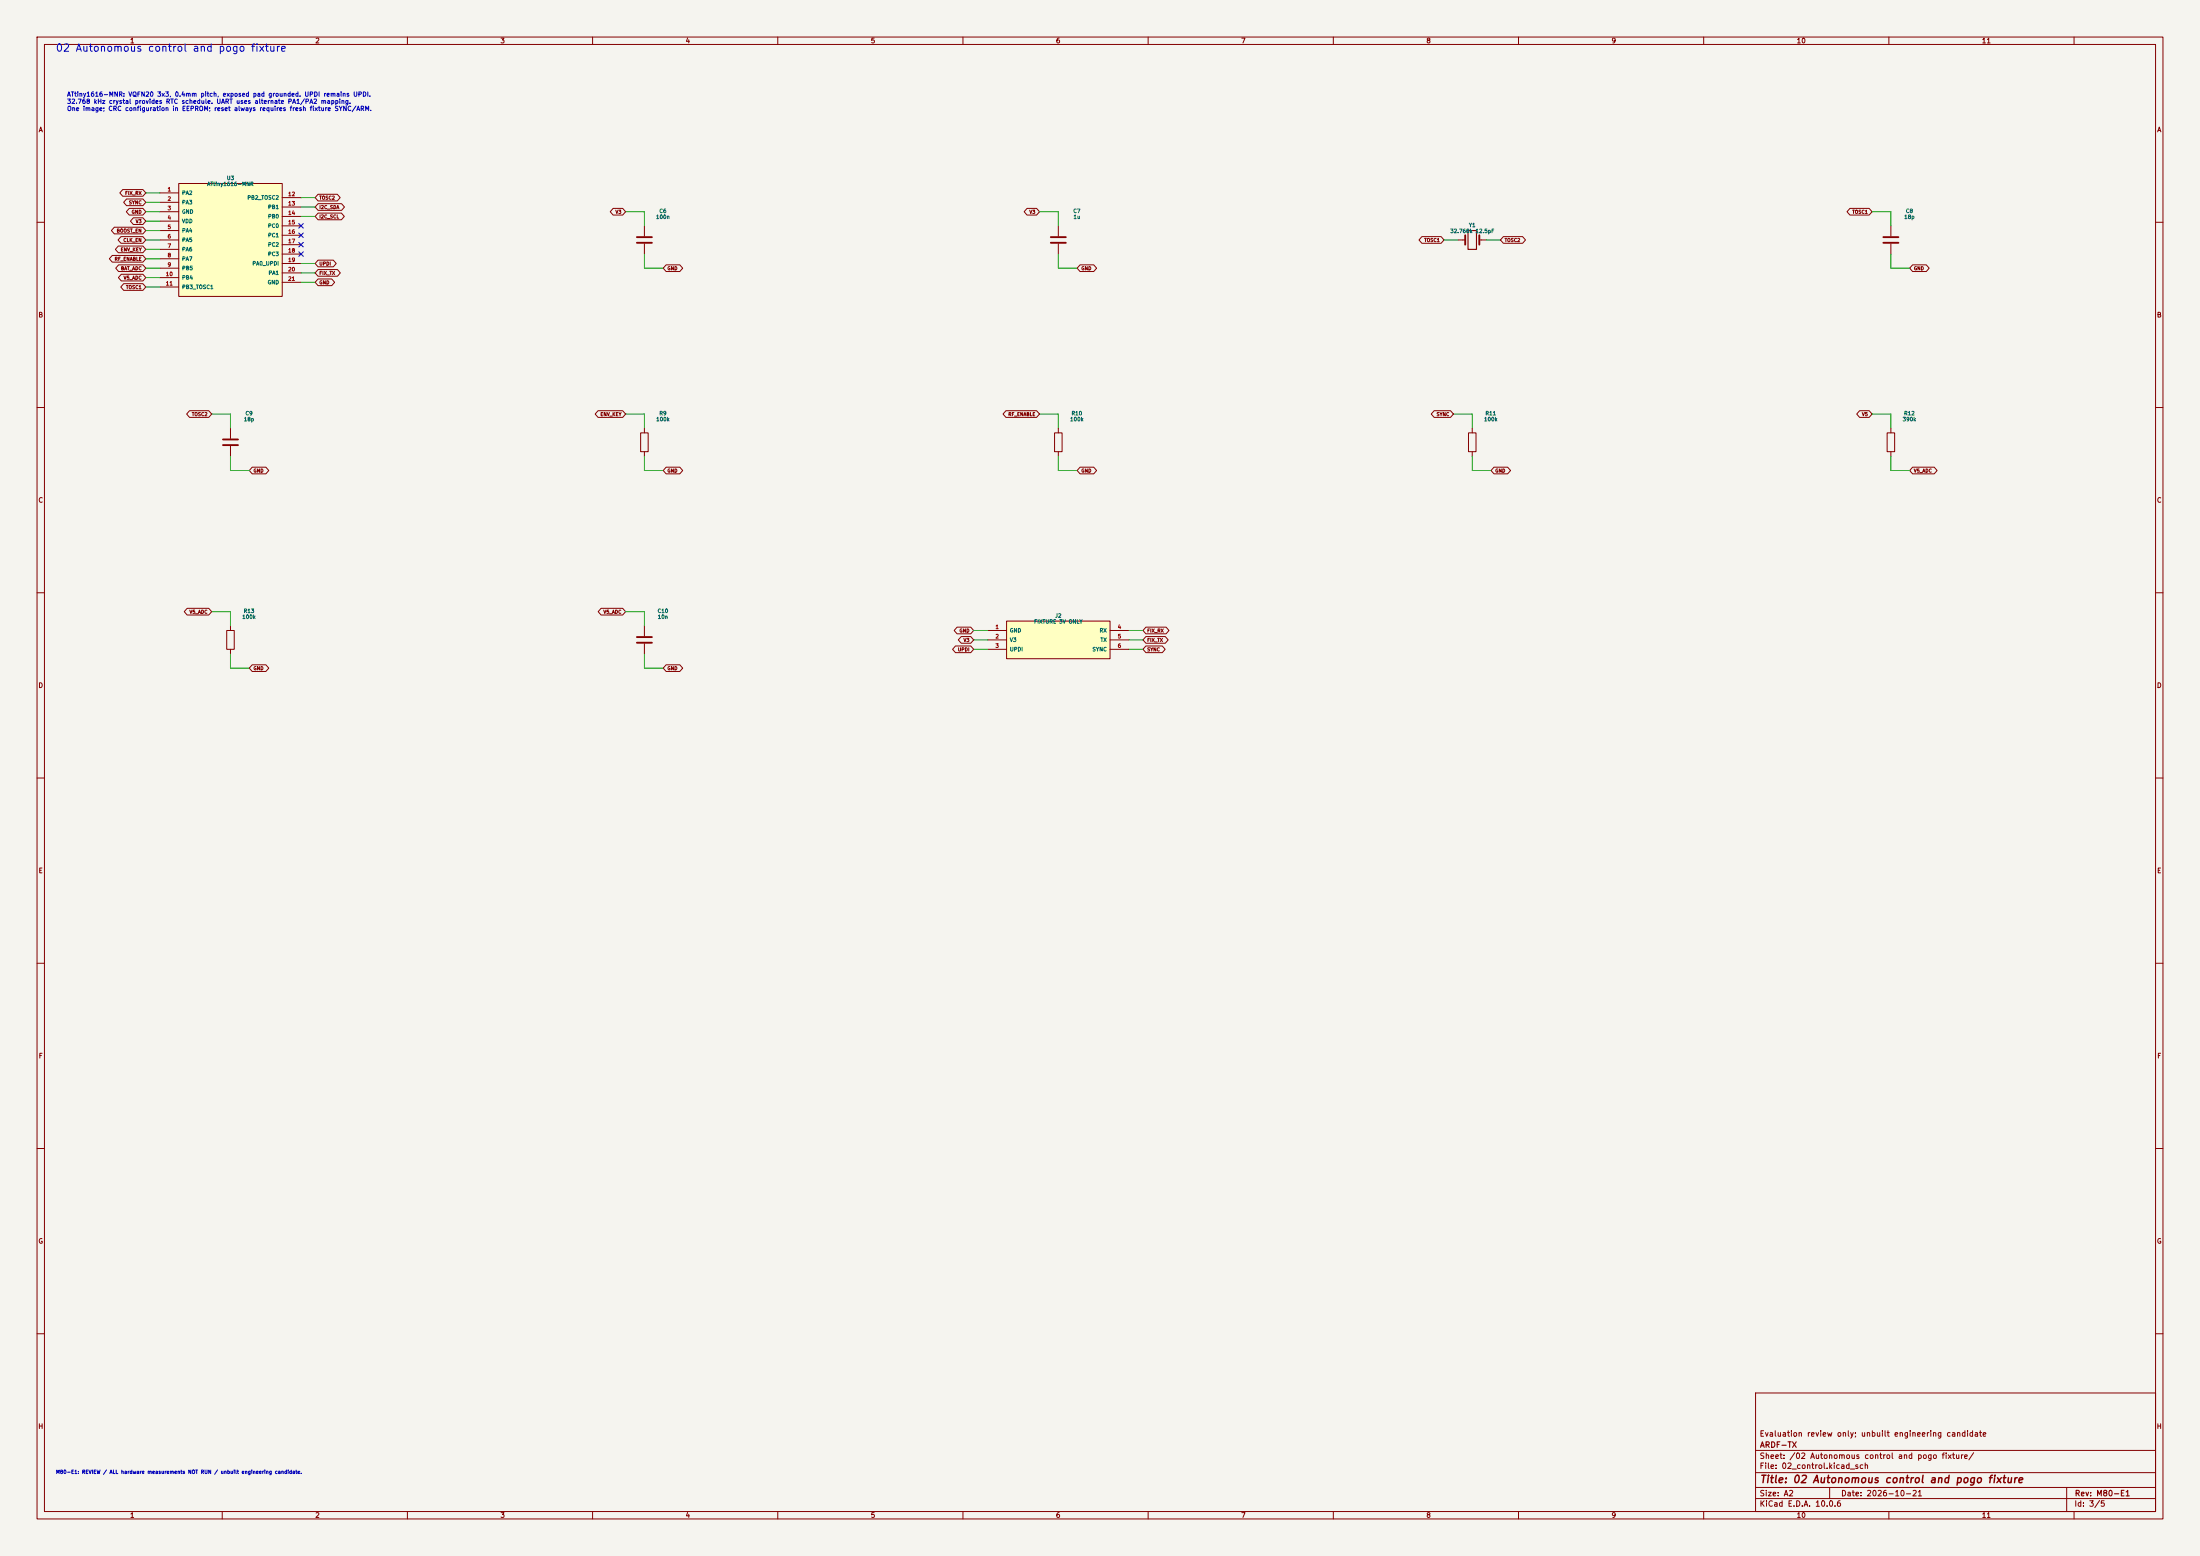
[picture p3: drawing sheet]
(kicad_sch (version 20250114) (generator "eeschema") (generator_version "10.0") (paper "A2") (title_block (title "02 Autonomous control and pogo fixture") (date "2026-10-21") (rev "M80-E1") (company "ARDF-TX") (comment 1 "Evaluation review only; unbuilt engineering candidate")) (lib_symbols (symbol "Mini80:ATtiny1616_MN" (pin_names (offset 0.762)) (in_bom yes) (on_board yes) (property "Reference" "U" (at 0 17.240000000000002 0) (effects (font (size 1.27 1.27)))) (property "Value" "ATtiny1616_MN" (at 0 -17.240000000000002 0) (effects (font (size 1.27 1.27)))) (symbol "ATtiny1616_MN_0_1" (rectangle (start -13.97 15.24) (end 13.97 -15.24) (stroke (width 0.254) (type default)) (fill (type background)))) (symbol "ATtiny1616_MN_1_1" (pin bidirectional line (at -19.05 12.7 0) (length 5.08) (name "PA2" (effects (font (size 1.016 1.016)))) (number "1" (effects (font (size 1.016 1.016))))) (pin bidirectional line (at -19.05 10.16 0) (length 5.08) (name "PA3" (effects (font (size 1.016 1.016)))) (number "2" (effects (font (size 1.016 1.016))))) (pin power_in line (at -19.05 7.619999999999999 0) (length 5.08) (name "GND" (effects (font (size 1.016 1.016)))) (number "3" (effects (font (size 1.016 1.016))))) (pin power_in line (at -19.05 5.079999999999999 0) (length 5.08) (name "VDD" (effects (font (size 1.016 1.016)))) (number "4" (effects (font (size 1.016 1.016))))) (pin bidirectional line (at -19.05 2.539999999999999 0) (length 5.08) (name "PA4" (effects (font (size 1.016 1.016)))) (number "5" (effects (font (size 1.016 1.016))))) (pin bidirectional line (at -19.05 0.0 0) (length 5.08) (name "PA5" (effects (font (size 1.016 1.016)))) (number "6" (effects (font (size 1.016 1.016))))) (pin bidirectional line (at -19.05 -2.540000000000001 0) (length 5.08) (name "PA6" (effects (font (size 1.016 1.016)))) (number "7" (effects (font (size 1.016 1.016))))) (pin bidirectional line (at -19.05 -5.080000000000002 0) (length 5.08) (name "PA7" (effects (font (size 1.016 1.016)))) (number "8" (effects (font (size 1.016 1.016))))) (pin bidirectional line (at -19.05 -7.620000000000001 0) (length 5.08) (name "PB5" (effects (font (size 1.016 1.016)))) (number "9" (effects (font (size 1.016 1.016))))) (pin bidirectional line (at -19.05 -10.16 0) (length 5.08) (name "PB4" (effects (font (size 1.016 1.016)))) (number "10" (effects (font (size 1.016 1.016))))) (pin bidirectional line (at -19.05 -12.7 0) (length 5.08) (name "PB3_TOSC1" (effects (font (size 1.016 1.016)))) (number "11" (effects (font (size 1.016 1.016))))) (pin bidirectional line (at 19.05 11.43 180) (length 5.08) (name "PB2_TOSC2" (effects (font (size 1.016 1.016)))) (number "12" (effects (font (size 1.016 1.016))))) (pin bidirectional line (at 19.05 8.89 180) (length 5.08) (name "PB1" (effects (font (size 1.016 1.016)))) (number "13" (effects (font (size 1.016 1.016))))) (pin bidirectional line (at 19.05 6.35 180) (length 5.08) (name "PB0" (effects (font (size 1.016 1.016)))) (number "14" (effects (font (size 1.016 1.016))))) (pin bidirectional line (at 19.05 3.8099999999999996 180) (length 5.08) (name "PC0" (effects (font (size 1.016 1.016)))) (number "15" (effects (font (size 1.016 1.016))))) (pin bidirectional line (at 19.05 1.2699999999999996 180) (length 5.08) (name "PC1" (effects (font (size 1.016 1.016)))) (number "16" (effects (font (size 1.016 1.016))))) (pin bidirectional line (at 19.05 -1.2699999999999996 180) (length 5.08) (name "PC2" (effects (font (size 1.016 1.016)))) (number "17" (effects (font (size 1.016 1.016))))) (pin bidirectional line (at 19.05 -3.8100000000000005 180) (length 5.08) (name "PC3" (effects (font (size 1.016 1.016)))) (number "18" (effects (font (size 1.016 1.016))))) (pin bidirectional line (at 19.05 -6.350000000000001 180) (length 5.08) (name "PA0_UPDI" (effects (font (size 1.016 1.016)))) (number "19" (effects (font (size 1.016 1.016))))) (pin bidirectional line (at 19.05 -8.89 180) (length 5.08) (name "PA1" (effects (font (size 1.016 1.016)))) (number "20" (effects (font (size 1.016 1.016))))) (pin passive line (at 19.05 -11.43 180) (length 5.08) (name "GND" (effects (font (size 1.016 1.016)))) (number "21" (effects (font (size 1.016 1.016))))))) (symbol "Mini80:C" (pin_numbers (hide yes)) (pin_names (offset 0.254)) (exclude_from_sim no) (in_bom yes) (on_board yes) (in_pos_files yes) (duplicate_pin_numbers_are_jumpers no) (property "Reference" "C" (at 0.635 2.54 0) (show_name no) (do_not_autoplace no) (effects (font (size 1.27 1.27)) (justify left))) (property "Value" "C" (at 0.635 -2.54 0) (show_name no) (do_not_autoplace no) (effects (font (size 1.27 1.27)) (justify left))) (property "Footprint" "" (at 0.9652 -3.81 0) (show_name no) (do_not_autoplace no) (hide yes) (effects (font (size 1.27 1.27)))) (property "Datasheet" "" (at 0 0 0) (show_name no) (do_not_autoplace no) (hide yes) (effects (font (size 1.27 1.27)))) (property "Description" "Unpolarized capacitor" (at 0 0 0) (show_name no) (do_not_autoplace no) (hide yes) (effects (font (size 1.27 1.27)))) (property "ki_keywords" "cap capacitor" (at 0 0 0) (show_name no) (do_not_autoplace no) (hide yes) (effects (font (size 1.27 1.27)))) (property "ki_fp_filters" "*" (at 0 0 0) (show_name no) (do_not_autoplace no) (hide yes) (effects (font (size 1.27 1.27)))) (symbol "C_0_1" (polyline (pts (xy -2.032 0.762) (xy 2.032 0.762)) (stroke (width 0.508) (type default)) (fill (type none))) (polyline (pts (xy -2.032 -0.762) (xy 2.032 -0.762)) (stroke (width 0.508) (type default)) (fill (type none)))) (symbol "C_1_1" (pin passive line (at 0 3.81 270) (length 2.794) (name "" (effects (font (size 1.27 1.27)))) (number "1" (effects (font (size 1.27 1.27))))) (pin passive line (at 0 -3.81 90) (length 2.794) (name "" (effects (font (size 1.27 1.27)))) (number "2" (effects (font (size 1.27 1.27)))))) (embedded_fonts no)) (symbol "Mini80:Crystal" (pin_numbers (hide yes)) (pin_names (offset 1.016) (hide yes)) (exclude_from_sim no) (in_bom yes) (on_board yes) (in_pos_files yes) (duplicate_pin_numbers_are_jumpers no) (property "Reference" "Y" (at 0 3.81 0) (show_name no) (do_not_autoplace no) (effects (font (size 1.27 1.27)))) (property "Value" "Crystal" (at 0 -3.81 0) (show_name no) (do_not_autoplace no) (effects (font (size 1.27 1.27)))) (property "Footprint" "" (at 0 0 0) (show_name no) (do_not_autoplace no) (hide yes) (effects (font (size 1.27 1.27)))) (property "Datasheet" "" (at 0 0 0) (show_name no) (do_not_autoplace no) (hide yes) (effects (font (size 1.27 1.27)))) (property "Description" "Two pin crystal" (at 0 0 0) (show_name no) (do_not_autoplace no) (hide yes) (effects (font (size 1.27 1.27)))) (property "ki_keywords" "quartz ceramic resonator oscillator" (at 0 0 0) (show_name no) (do_not_autoplace no) (hide yes) (effects (font (size 1.27 1.27)))) (property "ki_fp_filters" "*" (at 0 0 0) (show_name no) (do_not_autoplace no) (hide yes) (effects (font (size 1.27 1.27)))) (symbol "Crystal_0_1" (polyline (pts (xy -2.54 0) (xy -1.905 0)) (stroke (width 0) (type default)) (fill (type none))) (polyline (pts (xy -1.905 -1.27) (xy -1.905 1.27)) (stroke (width 0.508) (type default)) (fill (type none))) (rectangle (start -1.143 2.54) (end 1.143 -2.54) (stroke (width 0.3048) (type default)) (fill (type none))) (polyline (pts (xy 1.905 -1.27) (xy 1.905 1.27)) (stroke (width 0.508) (type default)) (fill (type none))) (polyline (pts (xy 2.54 0) (xy 1.905 0)) (stroke (width 0) (type default)) (fill (type none)))) (symbol "Crystal_1_1" (pin passive line (at -3.81 0 0) (length 1.27) (name "1" (effects (font (size 1.27 1.27)))) (number "1" (effects (font (size 1.27 1.27))))) (pin passive line (at 3.81 0 180) (length 1.27) (name "2" (effects (font (size 1.27 1.27)))) (number "2" (effects (font (size 1.27 1.27)))))) (embedded_fonts no)) (symbol "Mini80:Pogo6" (pin_names (offset 0.762)) (in_bom yes) (on_board yes) (property "Reference" "U" (at 0 7.08 0) (effects (font (size 1.27 1.27)))) (property "Value" "Pogo6" (at 0 -7.08 0) (effects (font (size 1.27 1.27)))) (symbol "Pogo6_0_1" (rectangle (start -13.97 5.08) (end 13.97 -5.08) (stroke (width 0.254) (type default)) (fill (type background)))) (symbol "Pogo6_1_1" (pin passive line (at -19.05 2.54 0) (length 5.08) (name "GND" (effects (font (size 1.016 1.016)))) (number "1" (effects (font (size 1.016 1.016))))) (pin passive line (at -19.05 0.0 0) (length 5.08) (name "V3" (effects (font (size 1.016 1.016)))) (number "2" (effects (font (size 1.016 1.016))))) (pin passive line (at -19.05 -2.54 0) (length 5.08) (name "UPDI" (effects (font (size 1.016 1.016)))) (number "3" (effects (font (size 1.016 1.016))))) (pin passive line (at 19.05 2.54 180) (length 5.08) (name "RX" (effects (font (size 1.016 1.016)))) (number "4" (effects (font (size 1.016 1.016))))) (pin passive line (at 19.05 0.0 180) (length 5.08) (name "TX" (effects (font (size 1.016 1.016)))) (number "5" (effects (font (size 1.016 1.016))))) (pin passive line (at 19.05 -2.54 180) (length 5.08) (name "SYNC" (effects (font (size 1.016 1.016)))) (number "6" (effects (font (size 1.016 1.016))))))) (symbol "Mini80:R" (pin_numbers (hide yes)) (pin_names (offset 0)) (exclude_from_sim no) (in_bom yes) (on_board yes) (in_pos_files yes) (duplicate_pin_numbers_are_jumpers no) (property "Reference" "R" (at 2.032 0 90) (show_name no) (do_not_autoplace no) (effects (font (size 1.27 1.27)))) (property "Value" "R" (at 0 0 90) (show_name no) (do_not_autoplace no) (effects (font (size 1.27 1.27)))) (property "Footprint" "" (at -1.778 0 90) (show_name no) (do_not_autoplace no) (hide yes) (effects (font (size 1.27 1.27)))) (property "Datasheet" "" (at 0 0 0) (show_name no) (do_not_autoplace no) (hide yes) (effects (font (size 1.27 1.27)))) (property "Description" "Resistor" (at 0 0 0) (show_name no) (do_not_autoplace no) (hide yes) (effects (font (size 1.27 1.27)))) (property "ki_keywords" "R res resistor" (at 0 0 0) (show_name no) (do_not_autoplace no) (hide yes) (effects (font (size 1.27 1.27)))) (property "ki_fp_filters" "*" (at 0 0 0) (show_name no) (do_not_autoplace no) (hide yes) (effects (font (size 1.27 1.27)))) (symbol "R_0_1" (rectangle (start -1.016 -2.54) (end 1.016 2.54) (stroke (width 0.254) (type default)) (fill (type none)))) (symbol "R_1_1" (pin passive line (at 0 3.81 270) (length 1.27) (name "" (effects (font (size 1.27 1.27)))) (number "1" (effects (font (size 1.27 1.27))))) (pin passive line (at 0 -3.81 90) (length 1.27) (name "" (effects (font (size 1.27 1.27)))) (number "2" (effects (font (size 1.27 1.27)))))) (embedded_fonts no))) (text "02 Autonomous control and pogo fixture" (at 15 12 0) (effects (font (size 2 2)) (justify left top))) (text "ATtiny1616-MNR: VQFN20 3x3, 0.4mm pitch, exposed pad grounded. UPDI remains UPDI.\n32.768 kHz crystal provides RTC schedule. UART uses alternate PA1/PA2 mapping.\nOne image; CRC configuration in EEPROM; reset always requires fresh fixture SYNC/ARM." (at 18 25 0) (effects (font (size 1.2 1.2)) (justify left top))) (symbol (lib_id "Mini80:ATtiny1616_MN") (at 62.230000000000004 64.77 0) (unit 1) (in_bom yes) (on_board yes) (dnp no) (property "Reference" "U3" (at 62.230000000000004 48.06999999999999 0) (effects (font (size 1.0 1.0)))) (property "Value" "ATtiny1616-MNR" (at 62.230000000000004 49.669999999999995 0) (effects (font (size 1.0 1.0)))) (property "Footprint" "Mini80:ATtiny1616_VQFN20_JLC" (at 62.230000000000004 64.77 0) (effects (font (size 1.27 1.27)) (hide yes))) (property "Datasheet" "https://ww1.microchip.com/downloads/aemDocuments/documents/MCU08/ProductDocuments/DataSheets/ATtiny1614-16-17-DataSheet-DS40002204A.pdf" (at 62.230000000000004 64.77 0) (effects (font (size 1.27 1.27)) (hide yes))) (property "MPN" "ATTINY1616-MNR" (at 62.230000000000004 64.77 0) (effects (font (size 1.27 1.27)) (hide yes))) (property "Population" "ALL" (at 62.230000000000004 64.77 0) (effects (font (size 1.27 1.27)) (hide yes))) (property "Function" "02_control" (at 62.230000000000004 64.77 0) (effects (font (size 1.27 1.27)) (hide yes))) (property "Engineering_Note" "" (at 62.230000000000004 64.77 0) (effects (font (size 1.27 1.27)) (hide yes))) (property "Status" "EVALUATION / NOT RELEASED" (at 62.230000000000004 64.77 0) (effects (font (size 1.27 1.27)) (hide yes)))) (wire (pts (xy 43.1800 52.0700) (xy 39.3700 52.0700)) (stroke (width 0) (type default))) (global_label "FIX_RX" (shape bidirectional) (at 39.3700 52.0700 0) (fields_autoplaced yes) (effects (font (size 0.9 0.9)) (justify right))) (wire (pts (xy 43.1800 54.6100) (xy 39.3700 54.6100)) (stroke (width 0) (type default))) (global_label "SYNC" (shape bidirectional) (at 39.3700 54.6100 0) (fields_autoplaced yes) (effects (font (size 0.9 0.9)) (justify right))) (wire (pts (xy 43.1800 57.1500) (xy 39.3700 57.1500)) (stroke (width 0) (type default))) (global_label "GND" (shape bidirectional) (at 39.3700 57.1500 0) (fields_autoplaced yes) (effects (font (size 0.9 0.9)) (justify right))) (wire (pts (xy 43.1800 59.6900) (xy 39.3700 59.6900)) (stroke (width 0) (type default))) (global_label "V3" (shape bidirectional) (at 39.3700 59.6900 0) (fields_autoplaced yes) (effects (font (size 0.9 0.9)) (justify right))) (wire (pts (xy 43.1800 62.2300) (xy 39.3700 62.2300)) (stroke (width 0) (type default))) (global_label "BOOST_EN" (shape bidirectional) (at 39.3700 62.2300 0) (fields_autoplaced yes) (effects (font (size 0.9 0.9)) (justify right))) (wire (pts (xy 43.1800 64.7700) (xy 39.3700 64.7700)) (stroke (width 0) (type default))) (global_label "CLK_EN" (shape bidirectional) (at 39.3700 64.7700 0) (fields_autoplaced yes) (effects (font (size 0.9 0.9)) (justify right))) (wire (pts (xy 43.1800 67.3100) (xy 39.3700 67.3100)) (stroke (width 0) (type default))) (global_label "ENV_KEY" (shape bidirectional) (at 39.3700 67.3100 0) (fields_autoplaced yes) (effects (font (size 0.9 0.9)) (justify right))) (wire (pts (xy 43.1800 69.8500) (xy 39.3700 69.8500)) (stroke (width 0) (type default))) (global_label "RF_ENABLE" (shape bidirectional) (at 39.3700 69.8500 0) (fields_autoplaced yes) (effects (font (size 0.9 0.9)) (justify right))) (wire (pts (xy 43.1800 72.3900) (xy 39.3700 72.3900)) (stroke (width 0) (type default))) (global_label "BAT_ADC" (shape bidirectional) (at 39.3700 72.3900 0) (fields_autoplaced yes) (effects (font (size 0.9 0.9)) (justify right))) (wire (pts (xy 43.1800 74.9300) (xy 39.3700 74.9300)) (stroke (width 0) (type default))) (global_label "V5_ADC" (shape bidirectional) (at 39.3700 74.9300 0) (fields_autoplaced yes) (effects (font (size 0.9 0.9)) (justify right))) (wire (pts (xy 43.1800 77.4700) (xy 39.3700 77.4700)) (stroke (width 0) (type default))) (global_label "TOSC1" (shape bidirectional) (at 39.3700 77.4700 0) (fields_autoplaced yes) (effects (font (size 0.9 0.9)) (justify right))) (wire (pts (xy 81.2800 53.3400) (xy 85.0900 53.3400)) (stroke (width 0) (type default))) (global_label "TOSC2" (shape bidirectional) (at 85.0900 53.3400 180) (fields_autoplaced yes) (effects (font (size 0.9 0.9)) (justify left))) (wire (pts (xy 81.2800 55.8800) (xy 85.0900 55.8800)) (stroke (width 0) (type default))) (global_label "I2C_SDA" (shape bidirectional) (at 85.0900 55.8800 180) (fields_autoplaced yes) (effects (font (size 0.9 0.9)) (justify left))) (wire (pts (xy 81.2800 58.4200) (xy 85.0900 58.4200)) (stroke (width 0) (type default))) (global_label "I2C_SCL" (shape bidirectional) (at 85.0900 58.4200 180) (fields_autoplaced yes) (effects (font (size 0.9 0.9)) (justify left))) (no_connect (at 81.2800 60.9600)) (no_connect (at 81.2800 63.5000)) (no_connect (at 81.2800 66.0400)) (no_connect (at 81.2800 68.5800)) (wire (pts (xy 81.2800 71.1200) (xy 85.0900 71.1200)) (stroke (width 0) (type default))) (global_label "UPDI" (shape bidirectional) (at 85.0900 71.1200 180) (fields_autoplaced yes) (effects (font (size 0.9 0.9)) (justify left))) (wire (pts (xy 81.2800 73.6600) (xy 85.0900 73.6600)) (stroke (width 0) (type default))) (global_label "FIX_TX" (shape bidirectional) (at 85.0900 73.6600 180) (fields_autoplaced yes) (effects (font (size 0.9 0.9)) (justify left))) (wire (pts (xy 81.2800 76.2000) (xy 85.0900 76.2000)) (stroke (width 0) (type default))) (global_label "GND" (shape bidirectional) (at 85.0900 76.2000 180) (fields_autoplaced yes) (effects (font (size 0.9 0.9)) (justify left))) (symbol (lib_id "Mini80:C") (at 173.99 64.77 0) (unit 1) (in_bom yes) (on_board yes) (dnp no) (property "Reference" "C6" (at 178.99 56.959999999999994 0) (effects (font (size 1.0 1.0)))) (property "Value" "100n" (at 178.99 58.559999999999995 0) (effects (font (size 1.0 1.0)))) (property "Footprint" "Capacitor_SMD:C_0402_1005Metric" (at 178.99 64.77 0) (effects (font (size 1.27 1.27)) (hide yes))) (property "Datasheet" "" (at 178.99 64.77 0) (effects (font (size 1.27 1.27)) (hide yes))) (property "MPN" "CL05B104KO5NNNC" (at 178.99 64.77 0) (effects (font (size 1.27 1.27)) (hide yes))) (property "Population" "ALL" (at 178.99 64.77 0) (effects (font (size 1.27 1.27)) (hide yes))) (property "Function" "02_control" (at 178.99 64.77 0) (effects (font (size 1.27 1.27)) (hide yes))) (property "Engineering_Note" "" (at 178.99 64.77 0) (effects (font (size 1.27 1.27)) (hide yes))) (property "Status" "EVALUATION / NOT RELEASED" (at 178.99 64.77 0) (effects (font (size 1.27 1.27)) (hide yes)))) (wire (pts (xy 173.9900 60.9600) (xy 173.9900 57.1500)) (stroke (width 0) (type default))) (wire (pts (xy 173.9900 57.1500) (xy 168.9100 57.1500)) (stroke (width 0) (type default))) (global_label "V3" (shape bidirectional) (at 168.9100 57.1500 0) (fields_autoplaced yes) (effects (font (size 0.9 0.9)) (justify right))) (wire (pts (xy 173.9900 68.5800) (xy 173.9900 72.3900)) (stroke (width 0) (type default))) (wire (pts (xy 173.9900 72.3900) (xy 179.0700 72.3900)) (stroke (width 0) (type default))) (global_label "GND" (shape bidirectional) (at 179.0700 72.3900 180) (fields_autoplaced yes) (effects (font (size 0.9 0.9)) (justify left))) (symbol (lib_id "Mini80:C") (at 285.75 64.77 0) (unit 1) (in_bom yes) (on_board yes) (dnp no) (property "Reference" "C7" (at 290.75 56.959999999999994 0) (effects (font (size 1.0 1.0)))) (property "Value" "1u" (at 290.75 58.559999999999995 0) (effects (font (size 1.0 1.0)))) (property "Footprint" "Capacitor_SMD:C_0402_1005Metric" (at 290.75 64.77 0) (effects (font (size 1.27 1.27)) (hide yes))) (property "Datasheet" "" (at 290.75 64.77 0) (effects (font (size 1.27 1.27)) (hide yes))) (property "MPN" "GRM155R61A105KE15D" (at 290.75 64.77 0) (effects (font (size 1.27 1.27)) (hide yes))) (property "Population" "ALL" (at 290.75 64.77 0) (effects (font (size 1.27 1.27)) (hide yes))) (property "Function" "02_control" (at 290.75 64.77 0) (effects (font (size 1.27 1.27)) (hide yes))) (property "Engineering_Note" "" (at 290.75 64.77 0) (effects (font (size 1.27 1.27)) (hide yes))) (property "Status" "EVALUATION / NOT RELEASED" (at 290.75 64.77 0) (effects (font (size 1.27 1.27)) (hide yes)))) (wire (pts (xy 285.7500 60.9600) (xy 285.7500 57.1500)) (stroke (width 0) (type default))) (wire (pts (xy 285.7500 57.1500) (xy 280.6700 57.1500)) (stroke (width 0) (type default))) (global_label "V3" (shape bidirectional) (at 280.6700 57.1500 0) (fields_autoplaced yes) (effects (font (size 0.9 0.9)) (justify right))) (wire (pts (xy 285.7500 68.5800) (xy 285.7500 72.3900)) (stroke (width 0) (type default))) (wire (pts (xy 285.7500 72.3900) (xy 290.8300 72.3900)) (stroke (width 0) (type default))) (global_label "GND" (shape bidirectional) (at 290.8300 72.3900 180) (fields_autoplaced yes) (effects (font (size 0.9 0.9)) (justify left))) (symbol (lib_id "Mini80:Crystal") (at 397.51 64.77 0) (unit 1) (in_bom yes) (on_board yes) (dnp no) (property "Reference" "Y1" (at 397.51 60.769999999999996 0) (effects (font (size 1.0 1.0)))) (property "Value" "32.768k 12.5pF" (at 397.51 62.37 0) (effects (font (size 1.0 1.0)))) (property "Footprint" "Crystal:Crystal_SMD_3215-2Pin_3.2x1.5mm" (at 397.51 64.77 0) (effects (font (size 1.27 1.27)) (hide yes))) (property "Datasheet" "https://abracon.com/Resonators/ABS07.pdf" (at 397.51 64.77 0) (effects (font (size 1.27 1.27)) (hide yes))) (property "MPN" "ABS07-32.768KHZ-T" (at 397.51 64.77 0) (effects (font (size 1.27 1.27)) (hide yes))) (property "Population" "ALL" (at 397.51 64.77 0) (effects (font (size 1.27 1.27)) (hide yes))) (property "Function" "02_control" (at 397.51 64.77 0) (effects (font (size 1.27 1.27)) (hide yes))) (property "Engineering_Note" "20ppm initial. Load capacitors include AVR ~5.5pF pin capacitance." (at 397.51 64.77 0) (effects (font (size 1.27 1.27)) (hide yes))) (property "Status" "EVALUATION / NOT RELEASED" (at 397.51 64.77 0) (effects (font (size 1.27 1.27)) (hide yes)))) (wire (pts (xy 393.7000 64.7700) (xy 389.8900 64.7700)) (stroke (width 0) (type default))) (global_label "TOSC1" (shape bidirectional) (at 389.8900 64.7700 0) (fields_autoplaced yes) (effects (font (size 0.9 0.9)) (justify right))) (wire (pts (xy 401.3200 64.7700) (xy 405.1300 64.7700)) (stroke (width 0) (type default))) (global_label "TOSC2" (shape bidirectional) (at 405.1300 64.7700 180) (fields_autoplaced yes) (effects (font (size 0.9 0.9)) (justify left))) (symbol (lib_id "Mini80:C") (at 510.54 64.77 0) (unit 1) (in_bom yes) (on_board yes) (dnp no) (property "Reference" "C8" (at 515.54 56.959999999999994 0) (effects (font (size 1.0 1.0)))) (property "Value" "18p" (at 515.54 58.559999999999995 0) (effects (font (size 1.0 1.0)))) (property "Footprint" "Capacitor_SMD:C_0402_1005Metric" (at 515.54 64.77 0) (effects (font (size 1.27 1.27)) (hide yes))) (property "Datasheet" "" (at 515.54 64.77 0) (effects (font (size 1.27 1.27)) (hide yes))) (property "MPN" "GRM1555C1H180JA01D" (at 515.54 64.77 0) (effects (font (size 1.27 1.27)) (hide yes))) (property "Population" "ALL" (at 515.54 64.77 0) (effects (font (size 1.27 1.27)) (hide yes))) (property "Function" "02_control" (at 515.54 64.77 0) (effects (font (size 1.27 1.27)) (hide yes))) (property "Engineering_Note" "Initial 18pF: adjust after load/frequency measurement." (at 515.54 64.77 0) (effects (font (size 1.27 1.27)) (hide yes))) (property "Status" "EVALUATION / NOT RELEASED" (at 515.54 64.77 0) (effects (font (size 1.27 1.27)) (hide yes)))) (wire (pts (xy 510.5400 60.9600) (xy 510.5400 57.1500)) (stroke (width 0) (type default))) (wire (pts (xy 510.5400 57.1500) (xy 505.4600 57.1500)) (stroke (width 0) (type default))) (global_label "TOSC1" (shape bidirectional) (at 505.4600 57.1500 0) (fields_autoplaced yes) (effects (font (size 0.9 0.9)) (justify right))) (wire (pts (xy 510.5400 68.5800) (xy 510.5400 72.3900)) (stroke (width 0) (type default))) (wire (pts (xy 510.5400 72.3900) (xy 515.6200 72.3900)) (stroke (width 0) (type default))) (global_label "GND" (shape bidirectional) (at 515.6200 72.3900 180) (fields_autoplaced yes) (effects (font (size 0.9 0.9)) (justify left))) (symbol (lib_id "Mini80:C") (at 62.230000000000004 119.38 0) (unit 1) (in_bom yes) (on_board yes) (dnp no) (property "Reference" "C9" (at 67.23 111.57 0) (effects (font (size 1.0 1.0)))) (property "Value" "18p" (at 67.23 113.16999999999999 0) (effects (font (size 1.0 1.0)))) (property "Footprint" "Capacitor_SMD:C_0402_1005Metric" (at 67.23 119.38 0) (effects (font (size 1.27 1.27)) (hide yes))) (property "Datasheet" "" (at 67.23 119.38 0) (effects (font (size 1.27 1.27)) (hide yes))) (property "MPN" "GRM1555C1H180JA01D" (at 67.23 119.38 0) (effects (font (size 1.27 1.27)) (hide yes))) (property "Population" "ALL" (at 67.23 119.38 0) (effects (font (size 1.27 1.27)) (hide yes))) (property "Function" "02_control" (at 67.23 119.38 0) (effects (font (size 1.27 1.27)) (hide yes))) (property "Engineering_Note" "Initial 18pF: effective CL approximately 12.5pF with parasitics." (at 67.23 119.38 0) (effects (font (size 1.27 1.27)) (hide yes))) (property "Status" "EVALUATION / NOT RELEASED" (at 67.23 119.38 0) (effects (font (size 1.27 1.27)) (hide yes)))) (wire (pts (xy 62.2300 115.5700) (xy 62.2300 111.7600)) (stroke (width 0) (type default))) (wire (pts (xy 62.2300 111.7600) (xy 57.1500 111.7600)) (stroke (width 0) (type default))) (global_label "TOSC2" (shape bidirectional) (at 57.1500 111.7600 0) (fields_autoplaced yes) (effects (font (size 0.9 0.9)) (justify right))) (wire (pts (xy 62.2300 123.1900) (xy 62.2300 127.0000)) (stroke (width 0) (type default))) (wire (pts (xy 62.2300 127.0000) (xy 67.3100 127.0000)) (stroke (width 0) (type default))) (global_label "GND" (shape bidirectional) (at 67.3100 127.0000 180) (fields_autoplaced yes) (effects (font (size 0.9 0.9)) (justify left))) (symbol (lib_id "Mini80:R") (at 173.99 119.38 0) (unit 1) (in_bom yes) (on_board yes) (dnp no) (property "Reference" "R9" (at 178.99 111.57 0) (effects (font (size 1.0 1.0)))) (property "Value" "100k" (at 178.99 113.16999999999999 0) (effects (font (size 1.0 1.0)))) (property "Footprint" "Resistor_SMD:R_0402_1005Metric" (at 178.99 119.38 0) (effects (font (size 1.27 1.27)) (hide yes))) (property "Datasheet" "" (at 178.99 119.38 0) (effects (font (size 1.27 1.27)) (hide yes))) (property "MPN" "RC0402FR-07100KL" (at 178.99 119.38 0) (effects (font (size 1.27 1.27)) (hide yes))) (property "Population" "ALL" (at 178.99 119.38 0) (effects (font (size 1.27 1.27)) (hide yes))) (property "Function" "02_control" (at 178.99 119.38 0) (effects (font (size 1.27 1.27)) (hide yes))) (property "Engineering_Note" "" (at 178.99 119.38 0) (effects (font (size 1.27 1.27)) (hide yes))) (property "Status" "EVALUATION / NOT RELEASED" (at 178.99 119.38 0) (effects (font (size 1.27 1.27)) (hide yes)))) (wire (pts (xy 173.9900 115.5700) (xy 173.9900 111.7600)) (stroke (width 0) (type default))) (wire (pts (xy 173.9900 111.7600) (xy 168.9100 111.7600)) (stroke (width 0) (type default))) (global_label "ENV_KEY" (shape bidirectional) (at 168.9100 111.7600 0) (fields_autoplaced yes) (effects (font (size 0.9 0.9)) (justify right))) (wire (pts (xy 173.9900 123.1900) (xy 173.9900 127.0000)) (stroke (width 0) (type default))) (wire (pts (xy 173.9900 127.0000) (xy 179.0700 127.0000)) (stroke (width 0) (type default))) (global_label "GND" (shape bidirectional) (at 179.0700 127.0000 180) (fields_autoplaced yes) (effects (font (size 0.9 0.9)) (justify left))) (symbol (lib_id "Mini80:R") (at 285.75 119.38 0) (unit 1) (in_bom yes) (on_board yes) (dnp no) (property "Reference" "R10" (at 290.75 111.57 0) (effects (font (size 1.0 1.0)))) (property "Value" "100k" (at 290.75 113.16999999999999 0) (effects (font (size 1.0 1.0)))) (property "Footprint" "Resistor_SMD:R_0402_1005Metric" (at 290.75 119.38 0) (effects (font (size 1.27 1.27)) (hide yes))) (property "Datasheet" "" (at 290.75 119.38 0) (effects (font (size 1.27 1.27)) (hide yes))) (property "MPN" "RC0402FR-07100KL" (at 290.75 119.38 0) (effects (font (size 1.27 1.27)) (hide yes))) (property "Population" "ALL" (at 290.75 119.38 0) (effects (font (size 1.27 1.27)) (hide yes))) (property "Function" "02_control" (at 290.75 119.38 0) (effects (font (size 1.27 1.27)) (hide yes))) (property "Engineering_Note" "" (at 290.75 119.38 0) (effects (font (size 1.27 1.27)) (hide yes))) (property "Status" "EVALUATION / NOT RELEASED" (at 290.75 119.38 0) (effects (font (size 1.27 1.27)) (hide yes)))) (wire (pts (xy 285.7500 115.5700) (xy 285.7500 111.7600)) (stroke (width 0) (type default))) (wire (pts (xy 285.7500 111.7600) (xy 280.6700 111.7600)) (stroke (width 0) (type default))) (global_label "RF_ENABLE" (shape bidirectional) (at 280.6700 111.7600 0) (fields_autoplaced yes) (effects (font (size 0.9 0.9)) (justify right))) (wire (pts (xy 285.7500 123.1900) (xy 285.7500 127.0000)) (stroke (width 0) (type default))) (wire (pts (xy 285.7500 127.0000) (xy 290.8300 127.0000)) (stroke (width 0) (type default))) (global_label "GND" (shape bidirectional) (at 290.8300 127.0000 180) (fields_autoplaced yes) (effects (font (size 0.9 0.9)) (justify left))) (symbol (lib_id "Mini80:R") (at 397.51 119.38 0) (unit 1) (in_bom yes) (on_board yes) (dnp no) (property "Reference" "R11" (at 402.51 111.57 0) (effects (font (size 1.0 1.0)))) (property "Value" "100k" (at 402.51 113.16999999999999 0) (effects (font (size 1.0 1.0)))) (property "Footprint" "Resistor_SMD:R_0402_1005Metric" (at 402.51 119.38 0) (effects (font (size 1.27 1.27)) (hide yes))) (property "Datasheet" "" (at 402.51 119.38 0) (effects (font (size 1.27 1.27)) (hide yes))) (property "MPN" "RC0402FR-07100KL" (at 402.51 119.38 0) (effects (font (size 1.27 1.27)) (hide yes))) (property "Population" "ALL" (at 402.51 119.38 0) (effects (font (size 1.27 1.27)) (hide yes))) (property "Function" "02_control" (at 402.51 119.38 0) (effects (font (size 1.27 1.27)) (hide yes))) (property "Engineering_Note" "" (at 402.51 119.38 0) (effects (font (size 1.27 1.27)) (hide yes))) (property "Status" "EVALUATION / NOT RELEASED" (at 402.51 119.38 0) (effects (font (size 1.27 1.27)) (hide yes)))) (wire (pts (xy 397.5100 115.5700) (xy 397.5100 111.7600)) (stroke (width 0) (type default))) (wire (pts (xy 397.5100 111.7600) (xy 392.4300 111.7600)) (stroke (width 0) (type default))) (global_label "SYNC" (shape bidirectional) (at 392.4300 111.7600 0) (fields_autoplaced yes) (effects (font (size 0.9 0.9)) (justify right))) (wire (pts (xy 397.5100 123.1900) (xy 397.5100 127.0000)) (stroke (width 0) (type default))) (wire (pts (xy 397.5100 127.0000) (xy 402.5900 127.0000)) (stroke (width 0) (type default))) (global_label "GND" (shape bidirectional) (at 402.5900 127.0000 180) (fields_autoplaced yes) (effects (font (size 0.9 0.9)) (justify left))) (symbol (lib_id "Mini80:R") (at 510.54 119.38 0) (unit 1) (in_bom yes) (on_board yes) (dnp no) (property "Reference" "R12" (at 515.54 111.57 0) (effects (font (size 1.0 1.0)))) (property "Value" "390k" (at 515.54 113.16999999999999 0) (effects (font (size 1.0 1.0)))) (property "Footprint" "Resistor_SMD:R_0402_1005Metric" (at 515.54 119.38 0) (effects (font (size 1.27 1.27)) (hide yes))) (property "Datasheet" "" (at 515.54 119.38 0) (effects (font (size 1.27 1.27)) (hide yes))) (property "MPN" "RC0402FR-07390KL" (at 515.54 119.38 0) (effects (font (size 1.27 1.27)) (hide yes))) (property "Population" "ALL" (at 515.54 119.38 0) (effects (font (size 1.27 1.27)) (hide yes))) (property "Function" "02_control" (at 515.54 119.38 0) (effects (font (size 1.27 1.27)) (hide yes))) (property "Engineering_Note" "" (at 515.54 119.38 0) (effects (font (size 1.27 1.27)) (hide yes))) (property "Status" "EVALUATION / NOT RELEASED" (at 515.54 119.38 0) (effects (font (size 1.27 1.27)) (hide yes)))) (wire (pts (xy 510.5400 115.5700) (xy 510.5400 111.7600)) (stroke (width 0) (type default))) (wire (pts (xy 510.5400 111.7600) (xy 505.4600 111.7600)) (stroke (width 0) (type default))) (global_label "V5" (shape bidirectional) (at 505.4600 111.7600 0) (fields_autoplaced yes) (effects (font (size 0.9 0.9)) (justify right))) (wire (pts (xy 510.5400 123.1900) (xy 510.5400 127.0000)) (stroke (width 0) (type default))) (wire (pts (xy 510.5400 127.0000) (xy 515.6200 127.0000)) (stroke (width 0) (type default))) (global_label "V5_ADC" (shape bidirectional) (at 515.6200 127.0000 180) (fields_autoplaced yes) (effects (font (size 0.9 0.9)) (justify left))) (symbol (lib_id "Mini80:R") (at 62.230000000000004 172.72 0) (unit 1) (in_bom yes) (on_board yes) (dnp no) (property "Reference" "R13" (at 67.23 164.91 0) (effects (font (size 1.0 1.0)))) (property "Value" "100k" (at 67.23 166.51 0) (effects (font (size 1.0 1.0)))) (property "Footprint" "Resistor_SMD:R_0402_1005Metric" (at 67.23 172.72 0) (effects (font (size 1.27 1.27)) (hide yes))) (property "Datasheet" "" (at 67.23 172.72 0) (effects (font (size 1.27 1.27)) (hide yes))) (property "MPN" "RC0402FR-07100KL" (at 67.23 172.72 0) (effects (font (size 1.27 1.27)) (hide yes))) (property "Population" "ALL" (at 67.23 172.72 0) (effects (font (size 1.27 1.27)) (hide yes))) (property "Function" "02_control" (at 67.23 172.72 0) (effects (font (size 1.27 1.27)) (hide yes))) (property "Engineering_Note" "" (at 67.23 172.72 0) (effects (font (size 1.27 1.27)) (hide yes))) (property "Status" "EVALUATION / NOT RELEASED" (at 67.23 172.72 0) (effects (font (size 1.27 1.27)) (hide yes)))) (wire (pts (xy 62.2300 168.9100) (xy 62.2300 165.1000)) (stroke (width 0) (type default))) (wire (pts (xy 62.2300 165.1000) (xy 57.1500 165.1000)) (stroke (width 0) (type default))) (global_label "V5_ADC" (shape bidirectional) (at 57.1500 165.1000 0) (fields_autoplaced yes) (effects (font (size 0.9 0.9)) (justify right))) (wire (pts (xy 62.2300 176.5300) (xy 62.2300 180.3400)) (stroke (width 0) (type default))) (wire (pts (xy 62.2300 180.3400) (xy 67.3100 180.3400)) (stroke (width 0) (type default))) (global_label "GND" (shape bidirectional) (at 67.3100 180.3400 180) (fields_autoplaced yes) (effects (font (size 0.9 0.9)) (justify left))) (symbol (lib_id "Mini80:C") (at 173.99 172.72 0) (unit 1) (in_bom yes) (on_board yes) (dnp no) (property "Reference" "C10" (at 178.99 164.91 0) (effects (font (size 1.0 1.0)))) (property "Value" "10n" (at 178.99 166.51 0) (effects (font (size 1.0 1.0)))) (property "Footprint" "Capacitor_SMD:C_0402_1005Metric" (at 178.99 172.72 0) (effects (font (size 1.27 1.27)) (hide yes))) (property "Datasheet" "" (at 178.99 172.72 0) (effects (font (size 1.27 1.27)) (hide yes))) (property "MPN" "GRM155R71H103KA88D" (at 178.99 172.72 0) (effects (font (size 1.27 1.27)) (hide yes))) (property "Population" "ALL" (at 178.99 172.72 0) (effects (font (size 1.27 1.27)) (hide yes))) (property "Function" "02_control" (at 178.99 172.72 0) (effects (font (size 1.27 1.27)) (hide yes))) (property "Engineering_Note" "" (at 178.99 172.72 0) (effects (font (size 1.27 1.27)) (hide yes))) (property "Status" "EVALUATION / NOT RELEASED" (at 178.99 172.72 0) (effects (font (size 1.27 1.27)) (hide yes)))) (wire (pts (xy 173.9900 168.9100) (xy 173.9900 165.1000)) (stroke (width 0) (type default))) (wire (pts (xy 173.9900 165.1000) (xy 168.9100 165.1000)) (stroke (width 0) (type default))) (global_label "V5_ADC" (shape bidirectional) (at 168.9100 165.1000 0) (fields_autoplaced yes) (effects (font (size 0.9 0.9)) (justify right))) (wire (pts (xy 173.9900 176.5300) (xy 173.9900 180.3400)) (stroke (width 0) (type default))) (wire (pts (xy 173.9900 180.3400) (xy 179.0700 180.3400)) (stroke (width 0) (type default))) (global_label "GND" (shape bidirectional) (at 179.0700 180.3400 180) (fields_autoplaced yes) (effects (font (size 0.9 0.9)) (justify left))) (symbol (lib_id "Mini80:Pogo6") (at 285.75 172.72 0) (unit 1) (in_bom yes) (on_board yes) (dnp no) (property "Reference" "J2" (at 285.75 166.18 0) (effects (font (size 1.0 1.0)))) (property "Value" "FIXTURE 3V ONLY" (at 285.75 167.78 0) (effects (font (size 1.0 1.0)))) (property "Footprint" "Mini80:Pogo6" (at 285.75 172.72 0) (effects (font (size 1.27 1.27)) (hide yes))) (property "Datasheet" "" (at 285.75 172.72 0) (effects (font (size 1.27 1.27)) (hide yes))) (property "MPN" "PCB feature" (at 285.75 172.72 0) (effects (font (size 1.27 1.27)) (hide yes))) (property "Population" "ALL" (at 285.75 172.72 0) (effects (font (size 1.27 1.27)) (hide yes))) (property "Function" "02_control" (at 285.75 172.72 0) (effects (font (size 1.27 1.27)) (hide yes))) (property "Engineering_Note" "Battery-powered fixture. V3 sense only, no external supply contention." (at 285.75 172.72 0) (effects (font (size 1.27 1.27)) (hide yes))) (property "Status" "EVALUATION / NOT RELEASED" (at 285.75 172.72 0) (effects (font (size 1.27 1.27)) (hide yes)))) (wire (pts (xy 266.7000 170.1800) (xy 262.8900 170.1800)) (stroke (width 0) (type default))) (global_label "GND" (shape bidirectional) (at 262.8900 170.1800 0) (fields_autoplaced yes) (effects (font (size 0.9 0.9)) (justify right))) (wire (pts (xy 266.7000 172.7200) (xy 262.8900 172.7200)) (stroke (width 0) (type default))) (global_label "V3" (shape bidirectional) (at 262.8900 172.7200 0) (fields_autoplaced yes) (effects (font (size 0.9 0.9)) (justify right))) (wire (pts (xy 266.7000 175.2600) (xy 262.8900 175.2600)) (stroke (width 0) (type default))) (global_label "UPDI" (shape bidirectional) (at 262.8900 175.2600 0) (fields_autoplaced yes) (effects (font (size 0.9 0.9)) (justify right))) (wire (pts (xy 304.8000 170.1800) (xy 308.6100 170.1800)) (stroke (width 0) (type default))) (global_label "FIX_RX" (shape bidirectional) (at 308.6100 170.1800 180) (fields_autoplaced yes) (effects (font (size 0.9 0.9)) (justify left))) (wire (pts (xy 304.8000 172.7200) (xy 308.6100 172.7200)) (stroke (width 0) (type default))) (global_label "FIX_TX" (shape bidirectional) (at 308.6100 172.7200 180) (fields_autoplaced yes) (effects (font (size 0.9 0.9)) (justify left))) (wire (pts (xy 304.8000 175.2600) (xy 308.6100 175.2600)) (stroke (width 0) (type default))) (global_label "SYNC" (shape bidirectional) (at 308.6100 175.2600 180) (fields_autoplaced yes) (effects (font (size 0.9 0.9)) (justify left))) (text "M80-E1: REVIEW / ALL hardware measurements NOT RUN / unbuilt engineering candidate." (at 15 397 0) (effects (font (size 0.95 0.95)) (justify left top))) (embedded_fonts no))
